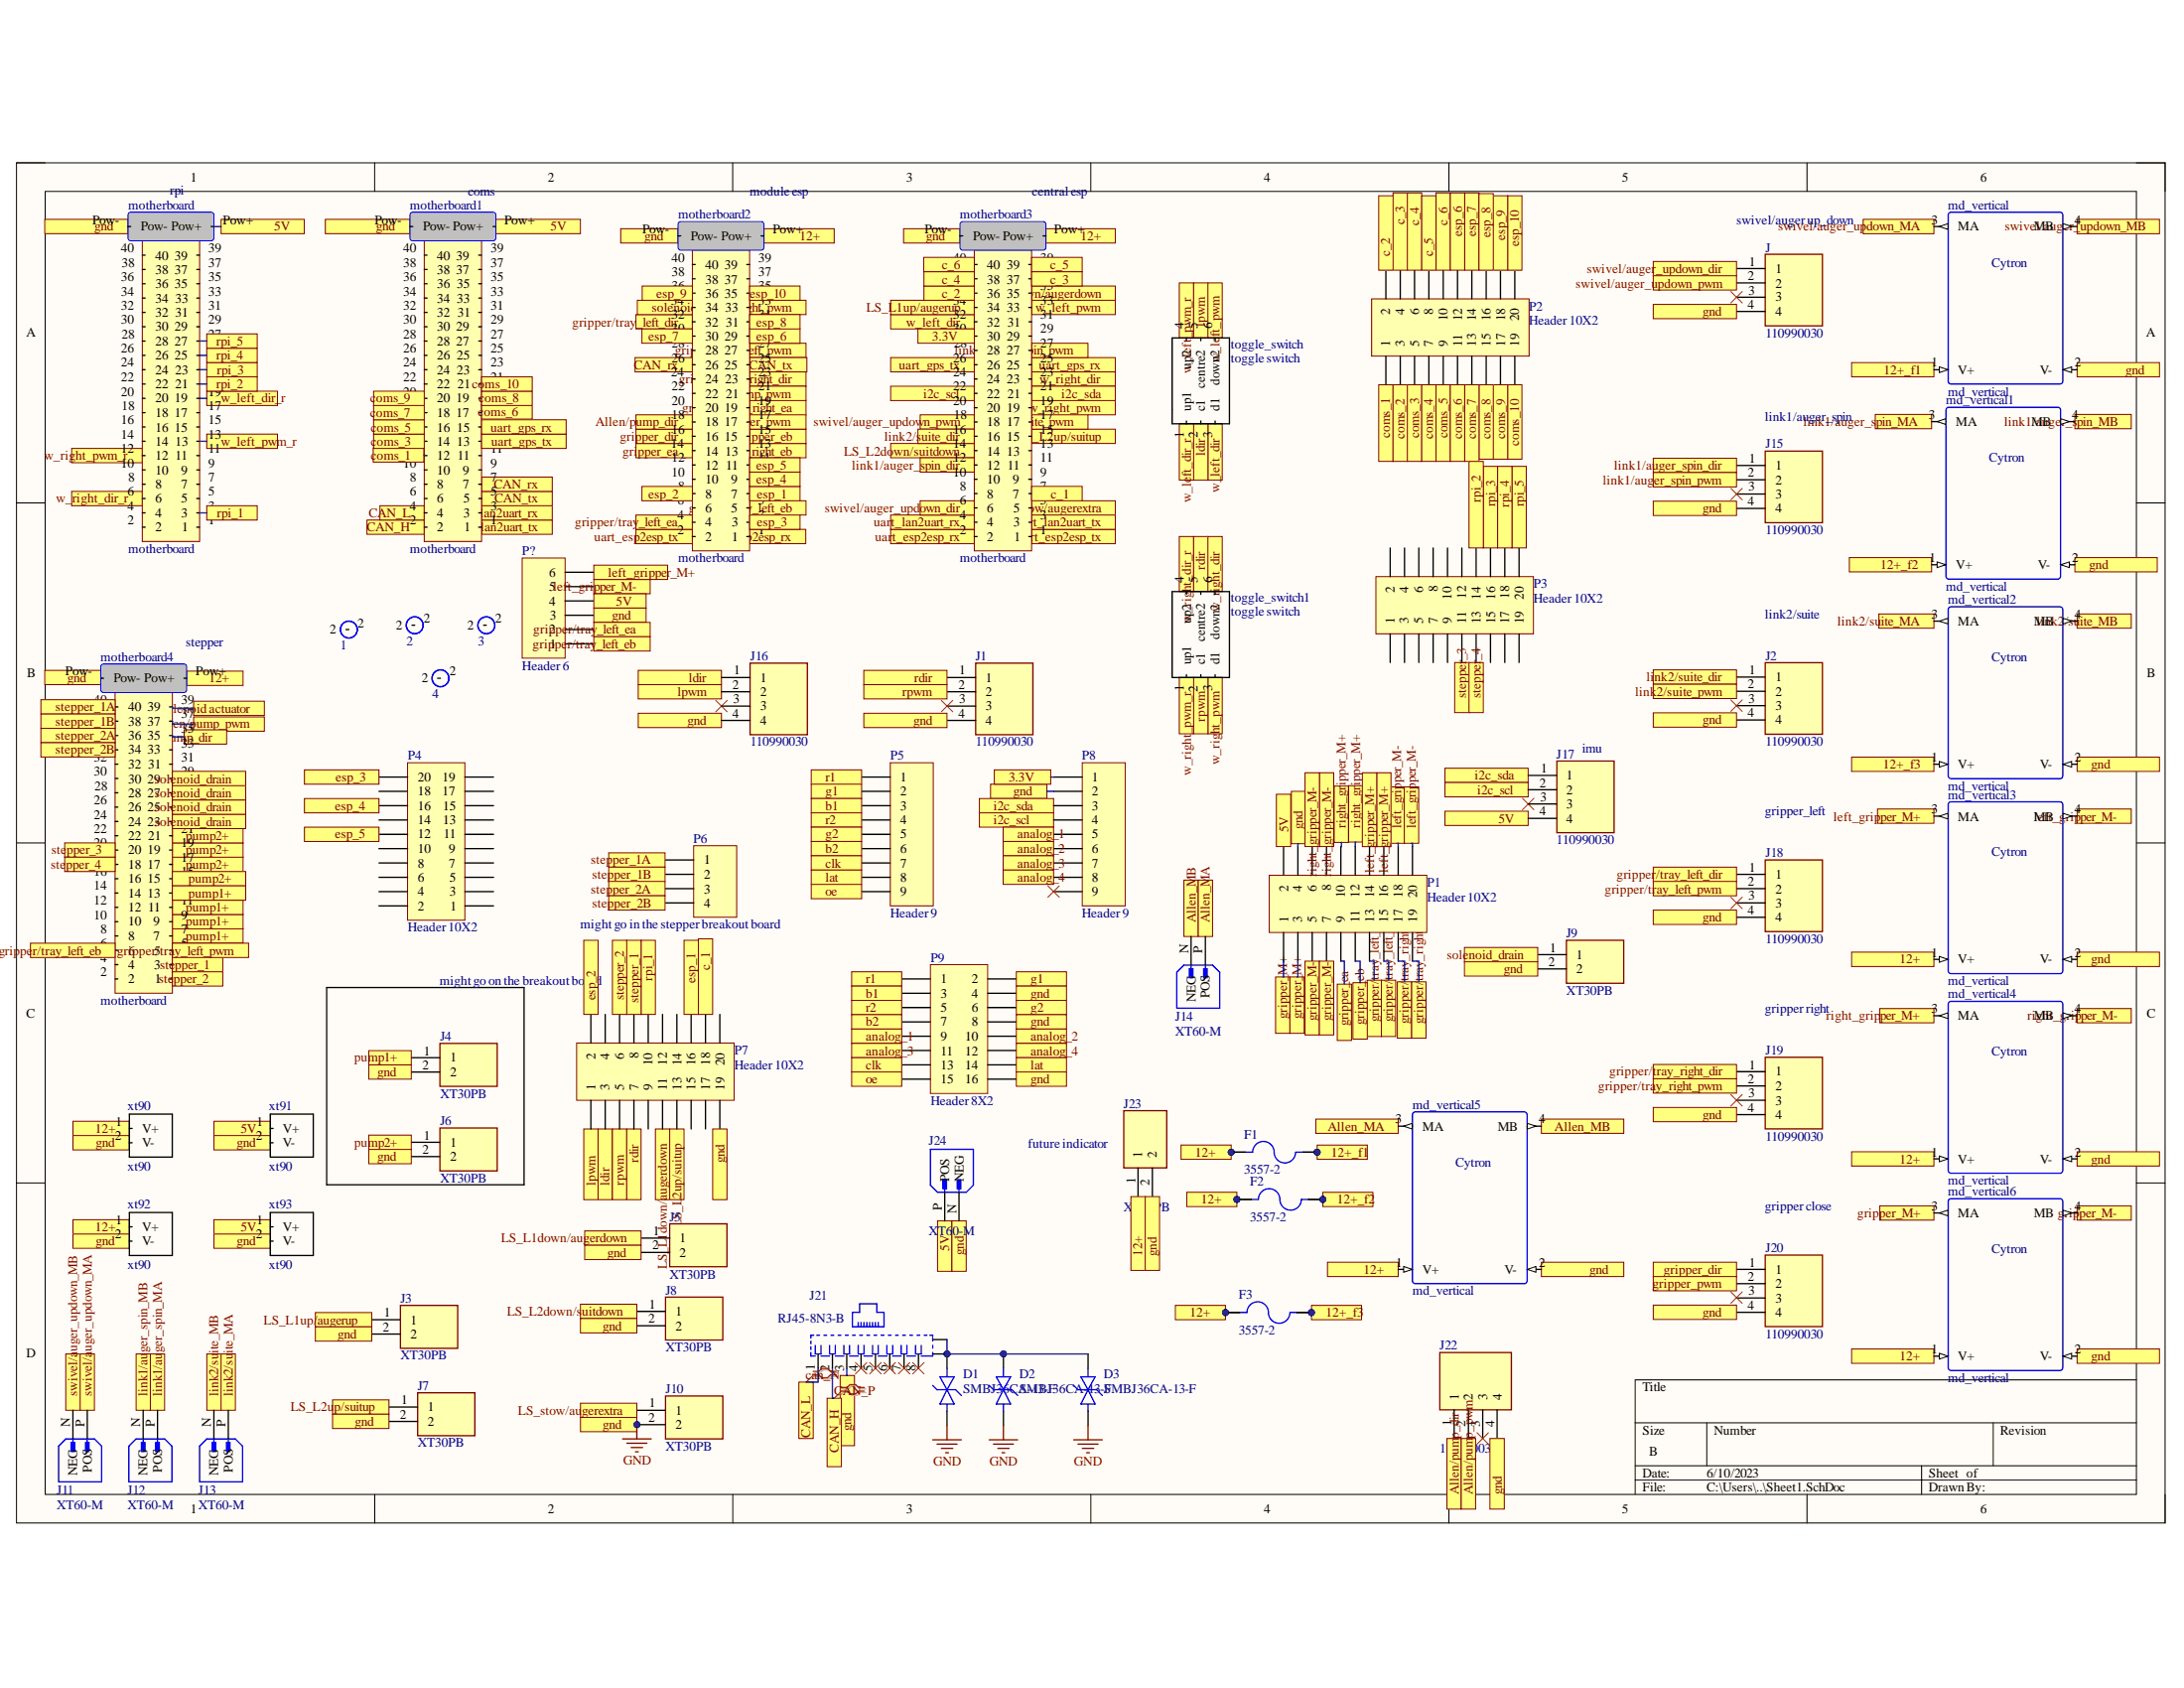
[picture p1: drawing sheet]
# Altium project motherboard.PrjPcb
1 sheet, 63 parts. Net scope: flat (ports and power ports of the same name join across sheets).
Board file: Motherboard PCB.PcbDoc

## Sheet Motherboard PCB.SchDoc
size B; SheetNumber: 1; SheetTotal: 1

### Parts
1  mountinghole_np  [np_mountinghole]  (value not drawn)
2  mountinghole_np  [np_mountinghole]  (value not drawn)
3  mountinghole_np  [np_mountinghole]  (value not drawn)
4  mountinghole_np  [np_mountinghole]  (value not drawn)
D1  SMBJ36CA-13-F  [DIONM4336X250N]
D2  SMBJ36CA-13-F  [DIONM4336X250N]
D3  SMBJ36CA-13-F  [DIONM4336X250N]
F1  3557-2  [FUSE_3557-2]
F2  3557-2  [FUSE_3557-2]
F3  3557-2  [FUSE_3557-2]
J  110990030  [SEEED_110990030]
J1  110990030  [SEEED_110990030]
J2  110990030  [SEEED_110990030]
J3  XT30PB  [XT30PB]
J4  XT30PB  [XT30PB]
J5  XT30PB  [XT30PB]
J6  XT30PB  [XT30PB]
J7  XT30PB  [XT30PB]
J8  XT30PB  [XT30PB]
J9  XT30PB  [XT30PB]
J10  XT30PB  [XT30PB]
J11  XT60-M  [AMASS_XT60-M]
J12  XT60-M  [AMASS_XT60-M]
J13  XT60-M  [AMASS_XT60-M]
J14  XT60-M  [AMASS_XT60-M]
J15  110990030  [SEEED_110990030]
J16  110990030  [SEEED_110990030]
J17  110990030  [SEEED_110990030]
J18  110990030  [SEEED_110990030]
J19  110990030  [SEEED_110990030]
J20  110990030  [SEEED_110990030]
J21  RJ45-8N3-B  [TE_RJ45-8N3-B]
J22  110990030  [SEEED_110990030]
J23  XT30PB  [XT30PB]
J24  XT60-M  [AMASS_XT60-M]
md_vertical  md_vertical  [md_vertical]
md_vertical1  md_vertical  [md_vertical]
md_vertical2  md_vertical  [md_vertical]
md_vertical3  md_vertical  [md_vertical]
md_vertical4  md_vertical  [md_vertical]
md_vertical5  md_vertical  [md_vertical]
md_vertical6  md_vertical  [md_vertical]
motherboard  motherboard  [motherboard 10x2]
motherboard1  motherboard  [motherboard 10x2]
motherboard2  motherboard  [motherboard 10x2]
motherboard3  motherboard  [motherboard 10x2]
motherboard4  motherboard  [motherboard 10x2]
P1  Header 10X2  [HDR2X10]
P2  Header 10X2  [HDR2X10]
P3  Header 10X2  [HDR2X10]
P4  Header 10X2  [HDR2X10]
P5  Header 9  [HDR1X9]
P6  might go in the stepper breakout board  [HDR1X4]
P7  Header 10X2  [HDR2X10]
P8  Header 9  [HDR1X9]
P9  Header 8X2  [HDR2X8]
P?  Header 6  [HDR1X6]
toggle_switch  toggle switch  [toggle switch]
toggle_switch1  toggle switch  [toggle switch]
xt90  xt90  [xt90]
xt91  xt90  [xt90]
xt92  xt90  [xt90]
xt93  xt90  [xt90]

### Blocks framed on the sheet
might go on the breakout board: J4 J6

### Ports
3.3V, 5V, 12+, 12+_f1, 12+_f2, 12+_f3, Allen/pump_dir, Allen/pump_pwm, Allen_MA, Allen_MB, analog_1, analog_2, analog_3, analog_4, b1, b2, c_1, c_2, c_3, c_4, c_5, c_6, CAN_H, CAN_L, CAN_rx, CAN_tx, clk, coms_1, coms_2, coms_3, coms_4, coms_5, coms_6, coms_7, coms_8, coms_9, coms_10, esp_1, esp_2, esp_3, esp_4, esp_5, esp_6, esp_7, esp_8, esp_9, esp_10, g1, g2, gnd, gripper/tray_left_dir, gripper/tray_left_ea, gripper/tray_left_eb, gripper/tray_left_pwm, gripper/tray_right_dir, gripper/tray_right_ea, gripper/tray_right_eb, gripper/tray_right_pwm, gripper_dir, gripper_ea, gripper_eb, gripper_M+, gripper_M-, gripper_pwm, i2c_scl, i2c_sda, lat, ldir, left_gripper_M+, left_gripper_M-, link1/auger_spin_dir, link1/auger_spin_MA, link1/auger_spin_MB, link1/auger_spin_pwm, link2/suite_dir, link2/suite_MA, link2/suite_MB, link2/suite_pwm, lpwm, LS_L1down/augerdown, LS_L1up/augerup, LS_L2down/suitdown, LS_L2up/suitup, LS_stow/augerextra, oe, pump1+, pump2+, r1, r2, rdir, right_gripper_M+, right_gripper_M-, rpi_1, rpi_2, rpi_3, rpi_4, rpi_5, rpwm, solenoid actuator, solenoid_drain, stepper_1, stepper_1A, stepper_1B, stepper_2, stepper_2A, stepper_2B, stepper_3, stepper_4, swivel/auger_updown_dir, swivel/auger_updown_MA, swivel/auger_updown_MB, swivel/auger_updown_pwm, uart_esp2esp_rx, uart_esp2esp_tx, uart_gps_rx, uart_gps_tx, uart_lan2uart_rx, uart_lan2uart_tx, w_left_dir, w_left_dir_r, w_left_pwm, w_left_pwm_r, w_right_dir, w_right_dir_r, w_right_pwm, w_right_pwm_r

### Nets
GND: D1.1 D2.1 D3.1 J.4 J1.4 J2.4 J3.2 J4.2 J5.2 J6.2 J7.2 J8.2 J9.2 J10.2 J15.4 J16.4 J18.4 J19.4 J20.4 J21.3 J22.4 J23.2 J24.N(NEG) md_vertical.2(V-) md_vertical1.2(V-) md_vertical2.2(V-) md_vertical3.2(V-) md_vertical4.2(V-) md_vertical5.2(V-) md_vertical6.2(V-) motherboard.Pow- motherboard1.Pow- motherboard2.Pow- motherboard3.Pow- motherboard4.Pow- P1.4 P7.19 P8.2 P9.4 P9.8 P9.16 P?.3 xt90.2(V-) xt91.2(V-) xt92.2(V-) xt93.2(V-) ; port gnd
can_N: J21.1 motherboard1.4 ; port CAN_L
CAN_P: J21.2 motherboard1.2 ; port CAN_H
NetD1_2: D1.2 D2.2 D3.2 J21.9(S1) J21.10(S2)
NetF1_1_1: F1.1_1 F1.1_2 F2.1_1 F2.1_2 F3.1_1 F3.1_2 J23.1 md_vertical3.1(V+) md_vertical4.1(V+) md_vertical5.1(V+) md_vertical6.1(V+) motherboard2.Pow+ motherboard3.Pow+ motherboard4.Pow+ xt90.1(V+) xt92.1(V+) ; port 12+
NetF1_2_1: F1.2_1 F1.2_2 md_vertical.1(V+) ; port 12+_f1
NetF2_2_1: F2.2_1 F2.2_2 md_vertical1.1(V+) ; port 12+_f2
NetF3_2_1: F3.2_1 F3.2_2 md_vertical2.1(V+) ; port 12+_f3
NetJ1_1: J1.1 P7.7 toggle_switch1.5(centre2) ; port rdir
NetJ1_2: J1.2 P7.5 toggle_switch1.2(c1) ; port rpwm
NetJ2_1: J2.1 motherboard3.16 ; port link2/suite_dir
NetJ2_2: J2.2 motherboard3.17 ; port link2/suite_pwm
NetJ3_1: J3.1 motherboard3.34 ; port LS_L1up/augerup
NetJ4_1: J4.1 motherboard4.7 motherboard4.9 motherboard4.11 motherboard4.13 ; port pump1+
NetJ5_1: J5.1 motherboard3.35 P7.11 ; port LS_L1down/augerdown
NetJ6_1: J6.1 motherboard4.15 motherboard4.17 motherboard4.19 motherboard4.21 ; port pump2+
NetJ7_1: J7.1 motherboard3.15 P7.13 ; port LS_L2up/suitup
NetJ8_1: J8.1 motherboard3.14 ; port LS_L2down/suitdown
NetJ9_1: J9.1 motherboard4.23 motherboard4.25 motherboard4.27 motherboard4.29 ; port solenoid_drain
NetJ10_1: J10.1 motherboard3.5 ; port LS_stow/augerextra
NetJ11_N: J11.N(NEG) md_vertical.4(MB) ; port swivel/auger_updown_MB
NetJ11_P: J11.P(POS) md_vertical.3(MA) ; port swivel/auger_updown_MA
NetJ12_N: J12.N(NEG) md_vertical1.4(MB) ; port link1/auger_spin_MB
NetJ12_P: J12.P(POS) md_vertical1.3(MA) ; port link1/auger_spin_MA
NetJ13_N: J13.N(NEG) md_vertical2.4(MB) ; port link2/suite_MB
NetJ13_P: J13.P(POS) md_vertical2.3(MA) ; port link2/suite_MA
NetJ14_N: J14.N(NEG) md_vertical5.4(MB) ; port Allen_MB
NetJ14_P: J14.P(POS) md_vertical5.3(MA) ; port Allen_MA
NetJ15_1: J15.1 motherboard3.12 ; port link1/auger_spin_dir
NetJ15_2: J15.2 motherboard3.27 ; port link1/auger_spin_pwm
NetJ16_1: J16.1 P7.3 toggle_switch.2(c1) ; port ldir
NetJ16_2: J16.2 P7.1 toggle_switch.5(centre2) ; port lpwm
NetJ17_1: J17.1 motherboard3.21 P8.3 ; port i2c_sda
NetJ17_2: J17.2 motherboard3.22 P8.4 ; port i2c_scl
NetJ17_4: J17.4 J24.P(POS) motherboard.Pow+ motherboard1.Pow+ P1.2 P?.4 xt91.1(V+) xt93.1(V+) ; port 5V
NetJ18_1: J18.1 motherboard2.32 ; port gripper/tray_left_dir
NetJ18_2: J18.2 motherboard2.27 motherboard4.5 ; port gripper/tray_left_pwm
NetJ19_1: J19.1 motherboard2.23 ; port gripper/tray_right_dir
NetJ19_2: J19.2 motherboard2.33 ; port gripper/tray_right_pwm
NetJ20_1: J20.1 motherboard2.16 ; port gripper_dir
NetJ20_2: J20.2 motherboard2.17 ; port gripper_pwm
NetJ22_1: J22.1 motherboard2.18 motherboard4.35 ; port Allen/pump_dir
NetJ22_2: J22.2 motherboard2.21 motherboard4.37 ; port Allen/pump_pwm
NetJ_1: J.1 motherboard3.6 ; port swivel/auger_updown_dir
NetJ_2: J.2 motherboard3.18 ; port swivel/auger_updown_pwm
Netmd_vertical3_3: md_vertical3.3(MA) P1.14 P1.16 P?.6 ; port left_gripper_M+
Netmd_vertical3_4: md_vertical3.4(MB) P1.18 P1.20 P?.5 ; port left_gripper_M-
Netmd_vertical4_3: md_vertical4.3(MA) P1.10 P1.12 ; port right_gripper_M+
Netmd_vertical4_4: md_vertical4.4(MB) P1.6 P1.8 ; port right_gripper_M-
Netmd_vertical6_3: md_vertical6.3(MA) P1.1 P1.3 ; port gripper_M+
Netmd_vertical6_4: md_vertical6.4(MB) P1.5 P1.7 ; port gripper_M-
Netmotherboard1_1: motherboard1.1 motherboard3.3 ; port uart_lan2uart_tx
Netmotherboard1_3: motherboard1.3 motherboard3.4 ; port uart_lan2uart_rx
Netmotherboard1_5: motherboard1.5 motherboard2.25 ; port CAN_tx
Netmotherboard1_7: motherboard1.7 motherboard2.26 ; port CAN_rx
Netmotherboard1_12: motherboard1.12 P2.1 ; port coms_1
Netmotherboard1_13: motherboard1.13 motherboard3.26 ; port uart_gps_tx
Netmotherboard1_14: motherboard1.14 P2.5 ; port coms_3
Netmotherboard1_15: motherboard1.15 motherboard3.25 ; port uart_gps_rx
Netmotherboard1_16: motherboard1.16 P2.9 ; port coms_5
Netmotherboard1_17: motherboard1.17 P2.11 ; port coms_6
Netmotherboard1_18: motherboard1.18 P2.13 ; port coms_7
Netmotherboard1_19: motherboard1.19 P2.15 ; port coms_8
Netmotherboard1_20: motherboard1.20 P2.17 ; port coms_9
Netmotherboard1_21: motherboard1.21 P2.19 ; port coms_10
Netmotherboard2_1: motherboard2.1 motherboard3.2 ; port uart_esp2esp_rx
Netmotherboard2_2: motherboard2.2 motherboard3.1 ; port uart_esp2esp_tx
Netmotherboard2_3: motherboard2.3 P4.20 ; port esp_3
Netmotherboard2_4: motherboard2.4 P1.13 P?.2 ; port gripper/tray_left_ea
Netmotherboard2_5: motherboard2.5 motherboard4.6 P1.15 P?.1 ; port gripper/tray_left_eb
Netmotherboard2_7: motherboard2.7 P7.16 ; port esp_1
Netmotherboard2_8: motherboard2.8 P7.2 ; port esp_2
Netmotherboard2_9: motherboard2.9 P4.16 ; port esp_4
Netmotherboard2_11: motherboard2.11 P4.12 ; port esp_5
Netmotherboard2_13: motherboard2.13 P1.17 ; port gripper/tray_right_eb
Netmotherboard2_14: motherboard2.14 P1.9 ; port gripper_ea
Netmotherboard2_15: motherboard2.15 P1.11 ; port gripper_eb
Netmotherboard2_19: motherboard2.19 P1.19 ; port gripper/tray_right_ea
Netmotherboard2_29: motherboard2.29 P2.12 ; port esp_6
Netmotherboard2_30: motherboard2.30 P2.14 ; port esp_7
Netmotherboard2_31: motherboard2.31 P2.16 ; port esp_8
Netmotherboard2_34: motherboard2.34 motherboard4.39 ; port solenoid actuator
Netmotherboard2_35: motherboard2.35 P2.20 ; port esp_10
Netmotherboard2_36: motherboard2.36 P2.18 ; port esp_9
Netmotherboard3_7: motherboard3.7 P7.18 ; port c_1
Netmotherboard3_19: motherboard3.19 toggle_switch1.3(d1) ; port w_right_pwm
Netmotherboard3_23: motherboard3.23 toggle_switch1.6(down2) ; port w_right_dir
Netmotherboard3_30: motherboard3.30 P8.1 ; port 3.3V
Netmotherboard3_32: motherboard3.32 toggle_switch.3(d1) ; port w_left_dir
Netmotherboard3_33: motherboard3.33 toggle_switch.6(down2) ; port w_left_pwm
Netmotherboard3_36: motherboard3.36 P2.2 ; port c_2
Netmotherboard3_37: motherboard3.37 P2.4 ; port c_3
Netmotherboard3_38: motherboard3.38 P2.6 ; port c_4
Netmotherboard3_39: motherboard3.39 P2.8 ; port c_5
Netmotherboard3_40: motherboard3.40 P2.10 ; port c_6
Netmotherboard4_1: motherboard4.1 P7.6 ; port stepper_2
Netmotherboard4_3: motherboard4.3 P7.8 ; port stepper_1
Netmotherboard4_18: motherboard4.18 P3.13 ; port stepper_4
Netmotherboard4_20: motherboard4.20 P3.11 ; port stepper_3
Netmotherboard4_34: motherboard4.34 P6.4 ; port stepper_2B
Netmotherboard4_36: motherboard4.36 P6.3 ; port stepper_2A
Netmotherboard4_38: motherboard4.38 P6.2 ; port stepper_1B
Netmotherboard4_40: motherboard4.40 P6.1 ; port stepper_1A
Netmotherboard_3: motherboard.3 P7.10 ; port rpi_1
Netmotherboard_6: motherboard.6 toggle_switch1.4(up2) ; port w_right_dir_r
Netmotherboard_12: motherboard.12 toggle_switch1.1(up1) ; port w_right_pwm_r
Netmotherboard_13: motherboard.13 toggle_switch.4(up2) ; port w_left_pwm_r
Netmotherboard_19: motherboard.19 toggle_switch.1(up1) ; port w_left_dir_r
Netmotherboard_21: motherboard.21 P3.14 ; port rpi_2
Netmotherboard_23: motherboard.23 P3.16 ; port rpi_3
Netmotherboard_25: motherboard.25 P3.18 ; port rpi_4
Netmotherboard_27: motherboard.27 P3.20 ; port rpi_5
NetP2_3: P2.3 ; port coms_2
NetP2_7: P2.7 ; port coms_4
NetP5_1: P5.1 P9.1 ; port r1
NetP5_2: P5.2 P9.2 ; port g1
NetP5_3: P5.3 P9.3 ; port b1
NetP5_4: P5.4 P9.5 ; port r2
NetP5_5: P5.5 P9.6 ; port g2
NetP5_6: P5.6 P9.7 ; port b2
NetP5_7: P5.7 P9.13 ; port clk
NetP5_8: P5.8 P9.14 ; port lat
NetP5_9: P5.9 P9.15 ; port oe
NetP8_5: P8.5 P9.9 ; port analog_1
NetP8_6: P8.6 P9.10 ; port analog_2
NetP8_7: P8.7 P9.11 ; port analog_3
NetP8_8: P8.8 P9.12 ; port analog_4

Not connected (* = marked no-connect by the designer): 1 2; 2 2; 3 2; 4 2; J 3*; J1 3*; J2 3*; J15 3*; J16 3*; J17 3*; J18 3*; J19 3*; J20 3*; J21 4* 5* 6* 7* 8*; J22 3*; motherboard 1 2 4 5 7 8 9 10 11 14 15 16 17 18 20 22 24 26 28 29 30 31 32 33 34 35 36 37 38 39 40; motherboard1 6 8 9 10 11 22 23 24 25 26 27 28 29 30 31 32 33 34 35 36 37 38 39 40; motherboard2 6 10 12 20 22 24 28 37 38 39 40; motherboard3 8 9 10 11 13 20 24 28 29 31; motherboard4 2 4 8 10 12 14 16 22 24 26 28 30 31 32 33; P3 1 2 3 4 5 6 7 8 9 10 12 15 17 19; P4 1 2 3 4 5 6 7 8 9 10 11 13 14 15 17 18 19; P7 4 9 12 14 15 17 20; P8 9*

### Layout directives
differential pair: can_N, CAN_P

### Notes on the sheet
- (near motherboard) rpi
- (near motherboard1) coms
- (near motherboard2) module esp
- (near motherboard3) central esp
- (near J) swivel/auger up_down
- (near J15) link1/auger_spin
- (near J2) link2/suite
- (near motherboard4) stepper
- (near J17) imu
- gripper_left
- gripper right
- (near J23) future indicator
- gripper close
